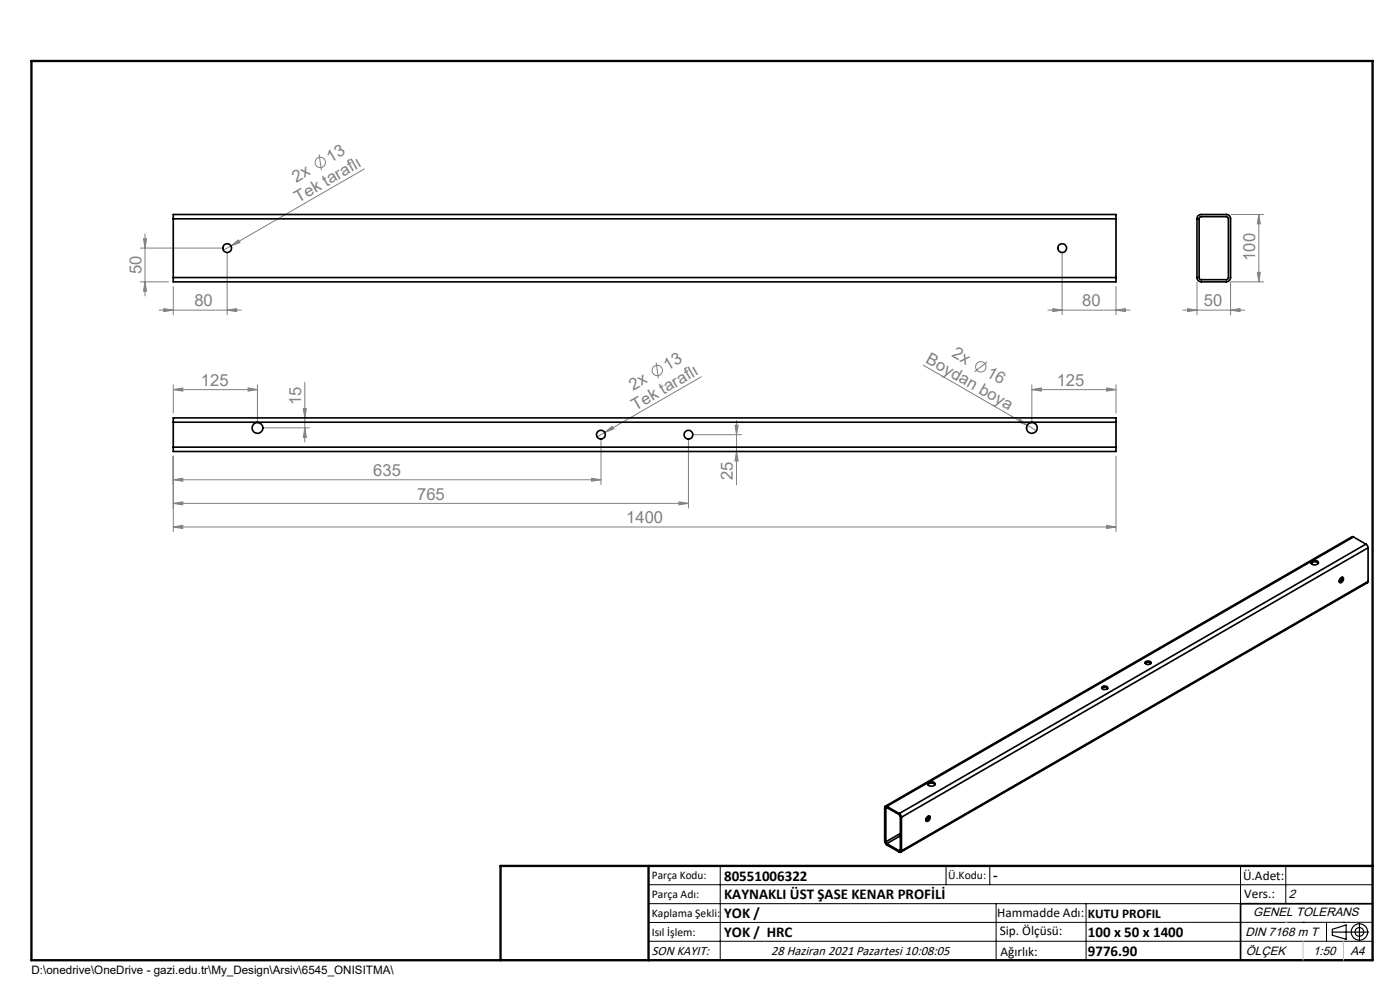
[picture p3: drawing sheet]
<svg xmlns="http://www.w3.org/2000/svg" width="297mm" height="210mm" viewBox="0 0 297 210" stroke-linecap="round" stroke-linejoin="round" font-family="sans-serif">
<g fill="none" stroke="#808080" stroke-width=".21">
<path d="M67.7 32.8l.5 3.3M77.3 35.8l-28.3 16.4M29.8 52.6h17.4M29.8 59.8h6M30.4 50.7h.7l-.3 1.9zM30.8 59.8l.3 2h-.7zM30.8 49.6v13.2M48.2 53.6v13.2M49 52.2l1.6-1.3 .3 .6zM49 52.2l-1.6 .9M225.3 53.6v13.2M253.9 59.9v6.9"/>
<path d="M261.1 59.9v6.9M261.2 59.8h6.9M261.2 45.5h6.9M266.7 57.8h.7l-.3 2zM267.1 45.5v14.3M267.1 45.5l.3 2h-.7zM33.8 65.8h17.4M34.7 65.5l2.1 .3-2.1 .3zM36.8 60.8v6M48.2 65.8l2-.3v.6zM139.2 76.9l.5 3.3M148.8 79.9l-20.5 11.8"/>
<path d="M195.9 77.5l22 12.7M209.4 76.8l-2.7 2.1M222.3 65.8h17.4M223.3 65.5l2 .3-2 .3zM236.7 65.8l2.1-.3v.6zM236.7 60.8v6M250.9 65.8h13.2M251.9 65.5l2 .3-2 .3zM261.1 65.8l2-.3v.6zM36.8 82.6l2-.3v.7zM36.8 81.6v6M36.8 96.8v16"/>
<path d="M36.8 82.6h17.8M52.6 82.3l2 .3-2 .4zM54.6 81.6v8.2M55.6 90.8h10.1M64.3 86.6h.7l-.3 2zM64.7 81.1v12.7M64.7 90.8l.3 2h-.7zM127.5 93.2v9.6M128.3 91.7l1.6-1.3 .3 .6zM128.3 91.7l-1.6 1M146 93.2v14.6M147 92.2h10.3"/>
<path d="M155.9 90.2h.7l-.4 2zM156.2 95.8l.4 2h-.7zM156.2 89.2v13.6M216.4 88.9l1.5 1.3-1.9-.7zM217.9 90.2l2 1.2M218.9 82.6l2-.3v.7zM218.9 82.6h17.8M218.9 81.6v8.2M234.8 82.3l1.9 .3-1.9 .4zM236.7 81.6v6M236.7 96.8v16M36.8 101.8l2-.3v.6z"/>
<path d="M36.8 106.8l2-.3v.6zM36.8 111.8l2-.4v.7zM36.8 101.8h90.7M36.8 106.8h109.2M36.8 111.8h199.9M125.5 101.5l2 .3-2 .3zM144 106.5l2 .3-2 .3zM234.8 111.4l1.9 .4-1.9 .3z"/>
<circle cx="68" cy="34.5" r="1.1"/>
<circle cx="139.4" cy="78.6" r="1.11"/>
<circle cx="208.1" cy="77.8" r="1.1"/>
</g>
<g fill="none" stroke="#000" stroke-width=".25">
<path d="M282.6 197.7h7.8M282.6 197.1l3-.9v3l-3-.8zM288.4 195.8v3.8M106.2 203.7h185"/>
<circle cx="288.4" cy="197.7" r="1.74"/>
<circle cx="288.4" cy="197.7" r=".93"/>
</g>
<g fill="none" stroke="#000" stroke-width=".21">
<path d="M137.6 187.7h153.6M137.6 191.7h153.6M137.6 199.7h153.6M152.8 183.7v20M200.7 183.7v4M210 183.7v4M211.3 191.7v12M230.4 191.7v12M263.2 183.7v20M272.8 183.7v8M276.4 195.6h.1M281.4 195.6v4.1"/>
<path d="M285 195.6h.1M291.2 195.6l-153.6 .1"/>
</g>
<path d="M291.2 191.7h-28v12" fill="none" stroke="#000" stroke-width=".35"/>
<path d="M6.7 12.9h284.5v190.8h-284.5zM137.6 183.7v20M291.2 183.7h-185v20" fill="none" stroke="#000" stroke-width=".5"/>
<path d="M276.4 199.7v4M285 199.7v4" fill="none" stroke="#c0c0c0" stroke-width=".21"/>
<path d="M272.8 195.6h.1" fill="none" stroke="#c0c0c0" stroke-width=".25"/>
<g fill="#808080">
<path d="M216.4 88.9l1.5 1.3-1.9-.7z"/>
<path d="M49 52.2l1.6-1.3 .3 .6z"/>
<path d="M128.3 91.7l1.6-1.3 .3 .6z"/>
<path d="M261.1 65.8l2-.3v.6zM251.9 65.5l2 .3-2 .3z"/>
<path d="M34.7 65.5l2.1 .3-2.1 .3zM48.2 65.8l2-.3v.6zM223.3 65.5l2 .3-2 .3zM236.7 65.8l2.1-.3v.6zM36.8 101.8l2-.3v.6zM125.5 101.5l2 .3-2 .3zM36.8 106.8l2-.3v.6zM144 106.5l2 .3-2 .3zM36.8 111.8l2-.4v.7zM234.8 111.4l1.9 .4-1.9 .3zM36.8 82.6l2-.3v.7zM52.6 82.3l2 .3-2 .4zM218.9 82.6l2-.3v.7zM234.8 82.3l1.9 .3-1.9 .4z"/>
<path d="M64.7 90.8l.3 2h-.7zM64.3 86.6h.7l-.3 2z"/>
<path d="M30.4 50.7h.7l-.3 1.9zM30.8 59.8l.3 2h-.7zM155.9 90.2h.7l-.4 2zM156.2 95.8l.4 2h-.7z"/>
<path d="M267.1 45.5l.3 2h-.7zM266.7 57.8h.7l-.3 2z"/>
</g>
<g fill="none" stroke="#000" stroke-width=".35">
<path d="M36.8 46.4v-.9h199.9v.9M36.8 58.9v.9h199.9v-.9M36.8 46.4h199.9M36.8 58.9h199.9M36.8 46.4v12.5M236.7 46.4v12.5M254.2 45.7l.5-.2h5.4a.85 .85 0 0 1 1 .9v12.5a.9 .9 0 0 1-1 .9h-5.3a.9 .9 0 0 1-.9-.9v-12.7zM254.5 46.1l.2-.1h5.5l.3 .1 .1 12.8-.4 .4h-5.5l-.3-.3zM36.8 89.6v-1h199.9v1M36.8 94.9v.9h199.9v-.9M36.8 89.6v5.3M36.8 89.6h199.9"/>
<path d="M36.8 94.9h199.9M236.7 89.6v5.3M278.1 119.5h.1a1.06 1.06 0 0 1 1.5 0M278.2 119.1l.2-.1a.84 .84 0 0 1 1.3 .4 .86 .86 0 0 1-.9 .4 .86 .86 0 0 1-.7-.6zM287.1 113.9h-.3l-99 57.1M287.1 113.9l-99 57.2M287.1 113.9l2.7 1.5M289.8 115.4l.4 .8M289.8 115.4l-99 57.2M290.2 116.2l-99 57.1M290.2 116.2v7.1M284.4 122.7a.37 .37 0 0 1 .5-.2 .37 .37 0 0 1 0 .6 .43 .43 0 0 1-.3 .5 .43 .43 0 0 1-.5-.3z"/>
<path d="M284.4 123.4l-.1 .1M284.8 122.4l-.1 .7-.5 .4M284.8 122.7l-.6 .3M290.2 123.3v.3l-99.1 57.2M290.2 123.3l-99 57.2M233.8 146a.89 .89 0 0 1 1.2 0M233.9 145.7a.67 .67 0 0 1 1.1 .3l-.3 .2a.66 .66 0 0 1-1-.4zM243 140.4l.3-.1a.5 .5 0 0 1 .6-.1 .5 .5 0 0 1 .2 .6 .71 .71 0 0 1-1.2-.3zM243 140.7v-.1a.9 .9 0 0 1 1.2 .1M187.9 178.6l.2 .4M187.9 171.4v7.2M188.1 171.1a.28 .28 0 0 0-.3-.1 .28 .28 0 0 0-.1 .3v7.4l.4 .5 2.7 1.6a.3 .3 0 0 0 .3 0 .3 .3 0 0 0 .1-.3"/>
<path d="M188.1 171.3l-.2 .1M188.1 171.3l2.7 1.5 .2 .3v7.2M188.1 171.1l2.7 1.5M188.1 179l2.7 1.5M190.8 172.6l.4 .7M191 176.8l-3.1 1.8M191 177.3l-2.9 1.7M191.2 173.3v7.2M196.7 173.3a.37 .37 0 0 1 .6-.2 .37 .37 0 0 1 0 .6 .55 .55 0 0 1-.8 .4v-.4zM196.7 174l-.1 .1M196.8 166.4a1.1 1.1 0 0 1 1.6 0M196.8 166.1l.2-.1a.85 .85 0 0 1 1.4 .4 .9 .9 0 0 1-1.6-.2z"/>
<path d="M197.1 173.1v.2a.91 .91 0 0 1-.6 .8M197.1 173.2l-.6 .4M191 180.3l-.1 .2h-.1M191 180.3l-.2 .2"/>
<circle cx="48.2" cy="52.6" r=".93"/>
<circle cx="225.3" cy="52.6" r=".94"/>
<circle cx="54.6" cy="90.8" r="1.14"/>
<circle cx="127.5" cy="92.2" r=".92"/>
<circle cx="146" cy="92.2" r=".93"/>
<circle cx="218.9" cy="90.8" r="1.14"/>
</g>
<g font-size="3.5" fill="#808080">
<text x="70.1" y="34.5" transform="rotate(-30 70.1 34.5)">13</text>
<text x="62.8" y="38.8" transform="rotate(-30 62.8 38.8)">2x</text>
<text x="63.4" y="43" transform="rotate(-30 63.4 43)">Tek taraflı</text>
<text x="30" y="58.1" transform="rotate(-90 30 58.1)">50</text>
<text x="266.3" y="55.3" transform="rotate(-90 266.3 55.3)">100</text>
<text x="41.2" y="65">80</text>
<text x="229.6" y="65">80</text>
<text x="255.4" y="65">50</text>
<text x="196.2" y="76.9" transform="rotate(30 196.2 76.9)">Boydan boya</text>
<text x="201.8" y="75.5" transform="rotate(30 201.8 75.5)">2x</text>
<text x="42.6" y="81.8">125</text>
<text x="134.3" y="82.9" transform="rotate(-30 134.3 82.9)">2x</text>
<text x="141.6" y="78.7" transform="rotate(-30 141.6 78.7)">13</text>
<text x="209.1" y="79.7" transform="rotate(30 209.1 79.7)">16</text>
<text x="224.2" y="81.8">125</text>
<text x="63.9" y="86" transform="rotate(-90 63.9 86)">15</text>
<text x="134.8" y="87.1" transform="rotate(-30 134.8 87.1)">Tek taraflı</text>
<text x="79.2" y="101">635</text>
<text x="155.5" y="101.8" transform="rotate(-90 155.5 101.8)">25</text>
<text x="88.5" y="106">765</text>
<text x="132.9" y="111">1400</text>
</g>
<g font-size="3.2">
<text x="153.6" y="186.8">80551006322</text>
<text x="153.6" y="190.8">KAYNAKLI ÜST ŞASE KENAR PROFİLİ</text>
<text x="210.7" y="186.6">-</text>
<text x="153.6" y="194.8">YOK /</text>
<text x="153.6" y="198.8">YOK / HRC</text>
<text x="230.8" y="198.7">100 x 50 x 1400</text>
<text x="230.8" y="202.8">9776.90</text>
</g>
<g font-size="2.8">
<text x="263.7" y="186.7">Ü.Adet:</text>
<text x="263.9" y="190.5">Vers.:</text>
<text x="211.5" y="194.5">Hammadde Adı:</text>
<text x="230.8" y="194.7">KUTU PROFIL</text>
<text x="138.3" y="202.6">SON KAYIT:</text>
<text x="163.6" y="202.6">28 Haziran 2021 Pazartesi 10:08:05</text>
<text x="212.1" y="198.4">Sip. Ölçüsü:</text>
<text x="212.2" y="202.7">Ağırlık:</text>
</g>
<g font-size="2.6">
<text x="273.4" y="190.4">2</text>
<text x="265.9" y="194.4">GENEL TOLERANS</text>
<text x="264.2" y="198.5">DIN 7168 m T</text>
<text x="264.3" y="202.6">ÖLÇEK</text>
<text x="278.5" y="202.6">1:50</text>
<text x="286.5" y="202.6">A4</text>
</g>
<g font-size="2.5">
<text x="138.3" y="186.4">Parça Kodu:</text>
<text x="138.3" y="190.5">Parça Adı:</text>
<text x="201.2" y="186.5">Ü.Kodu:</text>
<text x="138.3" y="194.5">Kaplama Şekli:</text>
<text x="138.3" y="198.6">Isıl İşlem:</text>
<text x="6.7" y="206.7">D:\onedrive\OneDrive - gazi.edu.tr\My_Design\Arsiv\6545_ONISITMA\</text>
</g>
</svg>
